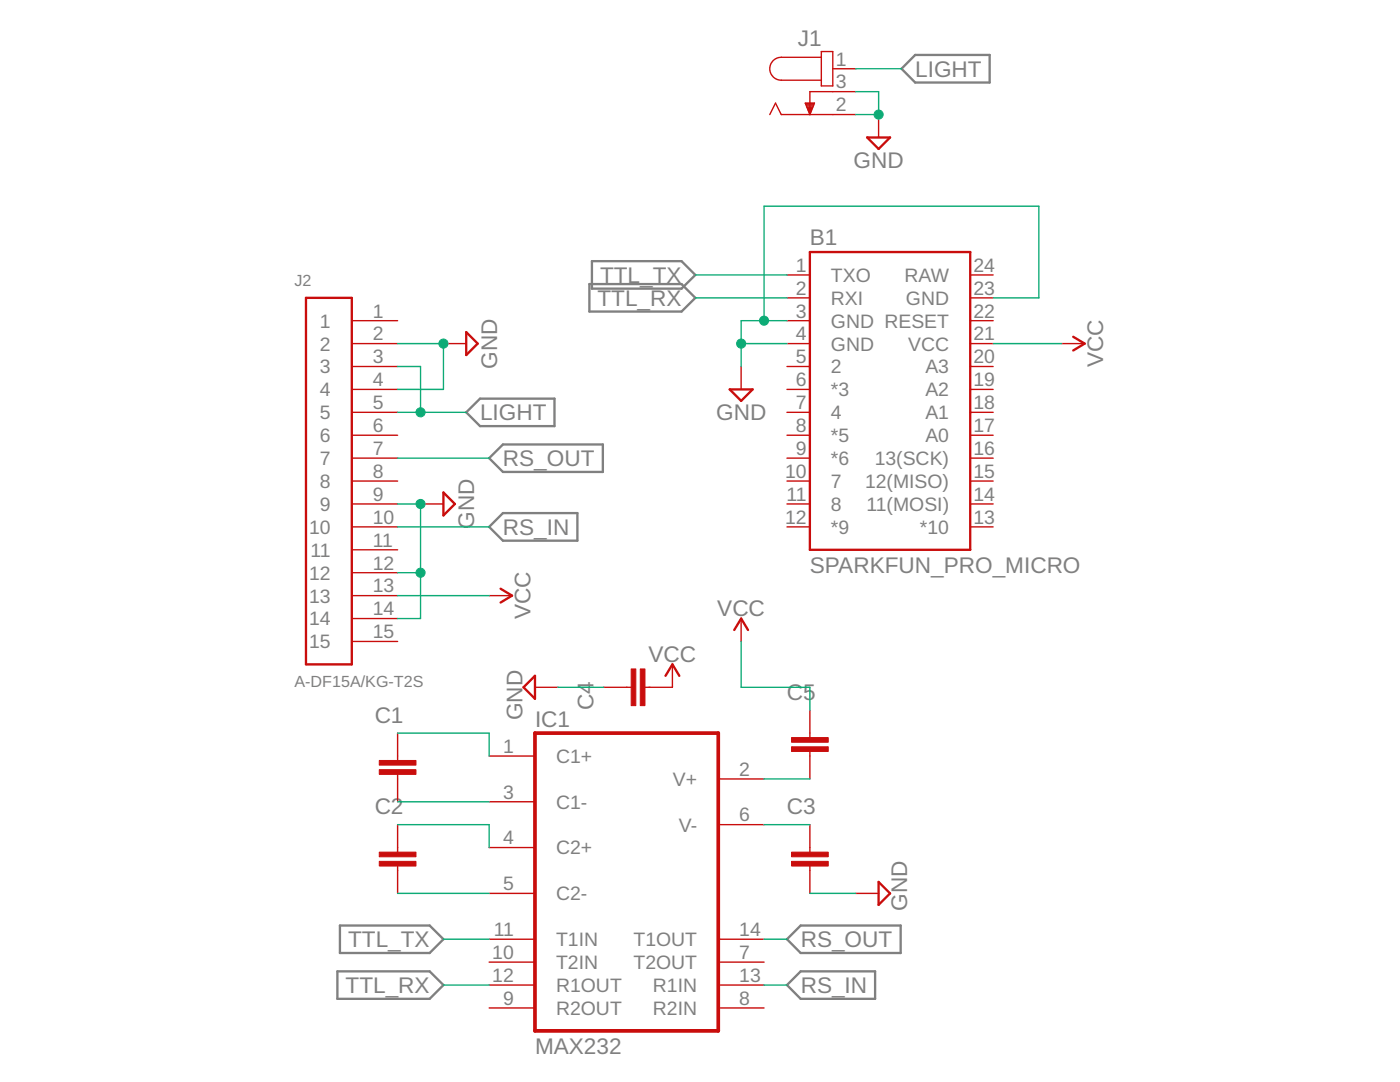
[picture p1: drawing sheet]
<?xml version="1.0" encoding="utf-8"?>
<!DOCTYPE eagle SYSTEM "eagle.dtd">
<!--
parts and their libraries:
SparkFun-PowerSymbols: Licensing: Creative Commons ShareAlike 4.0 International - https://creativecommons.org/licenses/by-sa/4.0
Wurth_Connectors_WR-DC: Copyright: Würth Elektronik
-->
<eagle version="9.5.2">
<drawing>
<settings>
<setting alwaysvectorfont="no"/>
<setting verticaltext="up"/>
</settings>
<grid distance="0.1" unitdist="inch" unit="inch" style="lines" multiple="1" display="no" altdistance="0.01" altunitdist="inch" altunit="inch"/>
<schematic xreflabel="%F%N/%S.%C%R" xrefpart="/%S.%C%R">
<libraries>
<library name="D-Sub Connectors">
<symbols>
<symbol name="A-DF15A/KG-T2S">
<pin name="1" x="7.62" y="17.78" length="middle" direction="pas" rot="R180"/>
<pin name="2" x="7.62" y="15.24" length="middle" direction="pas" rot="R180"/>
<pin name="3" x="7.62" y="12.7" length="middle" direction="pas" rot="R180"/>
<pin name="4" x="7.62" y="10.16" length="middle" direction="pas" rot="R180"/>
<pin name="5" x="7.62" y="7.62" length="middle" direction="pas" rot="R180"/>
<pin name="6" x="7.62" y="5.08" length="middle" direction="pas" rot="R180"/>
<pin name="7" x="7.62" y="2.54" length="middle" direction="pas" rot="R180"/>
<pin name="8" x="7.62" y="0" length="middle" direction="pas" rot="R180"/>
<pin name="9" x="7.62" y="-2.54" length="middle" direction="pas" rot="R180"/>
<pin name="10" x="7.62" y="-5.08" length="middle" direction="pas" rot="R180"/>
<pin name="11" x="7.62" y="-7.62" length="middle" direction="pas" rot="R180"/>
<pin name="12" x="7.62" y="-10.16" length="middle" direction="pas" rot="R180"/>
<pin name="13" x="7.62" y="-12.7" length="middle" direction="pas" rot="R180"/>
<pin name="14" x="7.62" y="-15.24" length="middle" direction="pas" rot="R180"/>
<pin name="15" x="7.62" y="-17.78" length="middle" direction="pas" rot="R180"/>
<wire x1="2.54" y1="20.32" x2="2.54" y2="-20.32" width="0.254" layer="94"/>
<wire x1="2.54" y1="-20.32" x2="-2.54" y2="-20.32" width="0.254" layer="94"/>
<wire x1="-2.54" y1="-20.32" x2="-2.54" y2="20.32" width="0.254" layer="94"/>
<wire x1="-2.54" y1="20.32" x2="2.54" y2="20.32" width="0.254" layer="94"/>
<text x="-3.81" y="21.59" size="1.27" layer="95">&gt;NAME</text>
<text x="-3.81" y="-22.86" size="1.27" layer="96">&gt;VALUE</text>
</symbol>
</symbols>
<devicesets>
<deviceset name="A-DF15A/KG-T2S" prefix="J">
<gates>
<gate name="G$1" symbol="A-DF15A/KG-T2S" x="0" y="0"/>
</gates>
<devices>
<device name="" package="A-DF15A/KG-T2S">
<connects>
<connect gate="G$1" pin="1" pad="1"/>
<connect gate="G$1" pin="10" pad="10"/>
<connect gate="G$1" pin="11" pad="11"/>
<connect gate="G$1" pin="12" pad="12"/>
<connect gate="G$1" pin="13" pad="13"/>
<connect gate="G$1" pin="14" pad="14"/>
<connect gate="G$1" pin="15" pad="15"/>
<connect gate="G$1" pin="2" pad="2"/>
<connect gate="G$1" pin="3" pad="3"/>
<connect gate="G$1" pin="4" pad="4"/>
<connect gate="G$1" pin="5" pad="5"/>
<connect gate="G$1" pin="6" pad="6"/>
<connect gate="G$1" pin="7" pad="7"/>
<connect gate="G$1" pin="8" pad="8"/>
<connect gate="G$1" pin="9" pad="9"/>
</connects>
<package3dinstances>
<package3dinstance package3d_urn="urn:adsk.eagle:package:11705758/6"/>
</package3dinstances>
<technologies>
<technology name="">
<attribute name="CREATED_BY" value="PCBLayout.com" constant="no"/>
<attribute name="DIGI_KEY_PART_NUMBER" value="AE10929-ND"/>
<attribute name="MANUFACTURER" value="Assmann WSW Components" constant="no"/>
<attribute name="MPN" value="A-DF 15 A/KG-T2S" constant="no"/>
</technology>
</technologies>
</device>
</devices>
</deviceset>
</devicesets>
</library>
<library name="maxim">
<symbols>
<symbol name="MAX232">
<wire x1="-10.16" y1="15.24" x2="10.16" y2="15.24" width="0.4064" layer="94"/>
<wire x1="10.16" y1="-17.78" x2="10.16" y2="15.24" width="0.4064" layer="94"/>
<wire x1="10.16" y1="-17.78" x2="-10.16" y2="-17.78" width="0.4064" layer="94"/>
<wire x1="-10.16" y1="15.24" x2="-10.16" y2="-17.78" width="0.4064" layer="94"/>
<text x="-10.16" y="15.875" size="1.778" layer="95">&gt;NAME</text>
<text x="-10.16" y="-20.32" size="1.778" layer="96">&gt;VALUE</text>
<pin name="C1+" x="-15.24" y="12.7" length="middle"/>
<pin name="C1-" x="-15.24" y="7.62" length="middle"/>
<pin name="C2+" x="-15.24" y="2.54" length="middle"/>
<pin name="C2-" x="-15.24" y="-2.54" length="middle"/>
<pin name="T1IN" x="-15.24" y="-7.62" length="middle" direction="in"/>
<pin name="T2IN" x="-15.24" y="-10.16" length="middle" direction="in"/>
<pin name="R1OUT" x="-15.24" y="-12.7" length="middle" direction="out"/>
<pin name="R2OUT" x="-15.24" y="-15.24" length="middle" direction="out"/>
<pin name="V+" x="15.24" y="10.16" length="middle" rot="R180"/>
<pin name="V-" x="15.24" y="5.08" length="middle" rot="R180"/>
<pin name="T1OUT" x="15.24" y="-7.62" length="middle" direction="out" rot="R180"/>
<pin name="T2OUT" x="15.24" y="-10.16" length="middle" direction="out" rot="R180"/>
<pin name="R1IN" x="15.24" y="-12.7" length="middle" direction="in" rot="R180"/>
<pin name="R2IN" x="15.24" y="-15.24" length="middle" direction="in" rot="R180"/>
</symbol>
<symbol name="VCC-GND">
<text x="1.524" y="-5.08" size="1.016" layer="95" rot="R90">GND</text>
<text x="1.524" y="2.54" size="1.016" layer="95" rot="R90">VCC</text>
<text x="-0.762" y="-0.762" size="1.778" layer="95">&gt;NAME</text>
<pin name="VCC" x="0" y="7.62" visible="pad" length="middle" direction="pwr" rot="R270"/>
<pin name="GND" x="0" y="-7.62" visible="pad" length="middle" direction="pwr" rot="R90"/>
</symbol>
</symbols>
<devicesets>
<deviceset name="MAX232" prefix="IC">
<gates>
<gate name="G$1" symbol="MAX232" x="0" y="0"/>
<gate name="P" symbol="VCC-GND" x="25.4" y="-5.08" addlevel="request"/>
</gates>
<devices>
<device name="" package="DIL16">
<connects>
<connect gate="G$1" pin="C1+" pad="1"/>
<connect gate="G$1" pin="C1-" pad="3"/>
<connect gate="G$1" pin="C2+" pad="4"/>
<connect gate="G$1" pin="C2-" pad="5"/>
<connect gate="G$1" pin="R1IN" pad="13"/>
<connect gate="G$1" pin="R1OUT" pad="12"/>
<connect gate="G$1" pin="R2IN" pad="8"/>
<connect gate="G$1" pin="R2OUT" pad="9"/>
<connect gate="G$1" pin="T1IN" pad="11"/>
<connect gate="G$1" pin="T1OUT" pad="14"/>
<connect gate="G$1" pin="T2IN" pad="10"/>
<connect gate="G$1" pin="T2OUT" pad="7"/>
<connect gate="G$1" pin="V+" pad="2"/>
<connect gate="G$1" pin="V-" pad="6"/>
<connect gate="P" pin="GND" pad="15"/>
<connect gate="P" pin="VCC" pad="16"/>
</connects>
<package3dinstances>
<package3dinstance package3d_urn="urn:adsk.eagle:package:922/2"/>
</package3dinstances>
<technologies>
<technology name="">
<attribute name="MF" value="MAXIM" constant="no"/>
<attribute name="MPN" value="MAX232ACPE+" constant="no"/>
<attribute name="OC_FARNELL" value="9723773" constant="no"/>
<attribute name="OC_NEWARK" value="68K4544" constant="no"/>
<attribute name="POPULARITY" value="0" constant="no"/>
</technology>
</technologies>
</device>
</devices>
</deviceset>
</devicesets>
</library>
<library name="Resistor_Capacitor">
<symbols>
<symbol name="C-EU">
<wire x1="0" y1="0" x2="0" y2="-0.508" width="0.1524" layer="94"/>
<wire x1="0" y1="-2.54" x2="0" y2="-2.032" width="0.1524" layer="94"/>
<text x="-2.54" y="3.683" size="1.778" layer="95">&gt;NAME</text>
<text x="-3.302" y="-8.001" size="1.778" layer="96">&gt;VALUE</text>
<rectangle x1="-2.032" y1="-2.032" x2="2.032" y2="-1.524" layer="94"/>
<rectangle x1="-2.032" y1="-1.016" x2="2.032" y2="-0.508" layer="94"/>
<pin name="1" x="0" y="2.54" visible="off" length="short" direction="pas" rot="R270"/>
<pin name="2" x="0" y="-5.08" visible="off" length="short" direction="pas" rot="R90"/>
</symbol>
</symbols>
<devicesets>
<deviceset name="CC0805KRX7R9BB104" prefix="C">
<gates>
<gate name="G$1" symbol="C-EU" x="0" y="0"/>
</gates>
<devices>
<device name="" package="CAP_0805">
<connects>
<connect gate="G$1" pin="1" pad="1"/>
<connect gate="G$1" pin="2" pad="2"/>
</connects>
<package3dinstances>
<package3dinstance package3d_urn="urn:adsk.eagle:package:10872908/4"/>
</package3dinstances>
<technologies>
<technology name="">
<attribute name="CREATED_BY" value="PCBLayout.com" constant="no"/>
<attribute name="DIGIKEY_PART_NUMBER" value="311-1140-2-ND" constant="no"/>
<attribute name="MANUFACTURER" value="Yageo" constant="no"/>
<attribute name="MPN" value="CC0805KRX7R9BB104" constant="no"/>
<attribute name="PACKAGE" value="SMD 0805" constant="no"/>
</technology>
</technologies>
</device>
</devices>
</deviceset>
</devicesets>
</library>
<library name="SparkFun-PowerSymbols">
<symbols>
<symbol name="VCC">
<wire x1="0.762" y1="1.27" x2="0" y2="2.54" width="0.254" layer="94"/>
<wire x1="0" y1="2.54" x2="-0.762" y2="1.27" width="0.254" layer="94"/>
<pin name="VCC" x="0" y="0" visible="off" length="short" direction="sup" rot="R90"/>
<text x="0" y="2.794" size="1.778" layer="96" align="bottom-center">&gt;VALUE</text>
</symbol>
</symbols>
<devicesets>
<deviceset name="VCC" prefix="SUPPLY">
<gates>
<gate name="G$1" symbol="VCC" x="0" y="0"/>
</gates>
<devices>
<device name="">
<technologies>
<technology name=""/>
</technologies>
</device>
</devices>
</deviceset>
</devicesets>
</library>
<library name="Power_Symbols">
<symbols>
<symbol name="GND">
<wire x1="-1.27" y1="0" x2="1.27" y2="0" width="0.254" layer="94"/>
<wire x1="1.27" y1="0" x2="0" y2="-1.27" width="0.254" layer="94"/>
<wire x1="0" y1="-1.27" x2="-1.27" y2="0" width="0.254" layer="94"/>
<text x="0" y="-2.54" size="1.778" layer="96" align="center">&gt;VALUE</text>
<pin name="GND" x="0" y="2.54" visible="off" length="short" direction="sup" rot="R270"/>
</symbol>
</symbols>
<devicesets>
<deviceset name="GND" prefix="SUPPLY">
<gates>
<gate name="G$1" symbol="GND" x="0" y="0"/>
</gates>
<devices>
<device name="">
<technologies>
<technology name="">
<attribute name="CATEGORY" value="Supply" constant="no"/>
<attribute name="VALUE" value="GND" constant="no"/>
</technology>
</technologies>
</device>
</devices>
</deviceset>
</devicesets>
</library>
<library name="Wurth_Connectors_WR-DC">
<symbols>
<symbol name="WR-DC">
<pin name="1" x="5.08" y="0" visible="pad" length="short" direction="pas" rot="R180"/>
<pin name="2" x="5.08" y="-5.08" visible="pad" length="short" direction="pas" rot="R180"/>
<pin name="3" x="5.08" y="-2.54" visible="pad" length="short" direction="pas" rot="R180"/>
<wire x1="-3.175" y1="-1.27" x2="-3.175" y2="1.27" width="0.1524" layer="94" curve="-180"/>
<wire x1="-3.175" y1="1.27" x2="1.27" y2="1.27" width="0.1524" layer="94"/>
<wire x1="1.27" y1="1.27" x2="1.27" y2="-1.27" width="0.1524" layer="94"/>
<wire x1="1.27" y1="-1.27" x2="-3.175" y2="-1.27" width="0.1524" layer="94"/>
<wire x1="1.27" y1="-1.27" x2="1.27" y2="-1.905" width="0.1524" layer="94"/>
<wire x1="1.27" y1="-1.905" x2="2.54" y2="-1.905" width="0.1524" layer="94"/>
<wire x1="2.54" y1="-1.905" x2="2.54" y2="1.905" width="0.1524" layer="94"/>
<wire x1="2.54" y1="1.905" x2="1.27" y2="1.905" width="0.1524" layer="94"/>
<wire x1="1.27" y1="1.905" x2="1.27" y2="1.27" width="0.1524" layer="94"/>
<wire x1="0" y1="-5.08" x2="-3.175" y2="-5.08" width="0.1524" layer="94"/>
<wire x1="-3.175" y1="-5.08" x2="-3.81" y2="-3.81" width="0.1524" layer="94"/>
<wire x1="-3.81" y1="-3.81" x2="-4.445" y2="-5.08" width="0.1524" layer="94"/>
<wire x1="0" y1="-2.54" x2="0" y2="-5.08" width="0.1524" layer="94"/>
<wire x1="2.54" y1="-5.08" x2="0" y2="-5.08" width="0.1524" layer="94"/>
<wire x1="0" y1="-2.54" x2="2.54" y2="-2.54" width="0.1524" layer="94"/>
<text x="0" y="2.54" size="1.778" layer="95" align="bottom-center">&gt;NAME</text>
<text x="-5.08" y="-7.62" size="1.778" layer="96">&gt;VALUE</text>
<polygon width="0.1524" layer="94">
<vertex x="0" y="-5.08"/>
<vertex x="-0.508" y="-3.81"/>
<vertex x="0.508" y="-3.81"/>
</polygon>
</symbol>
</symbols>
<devicesets>
<deviceset name="694108301002" prefix="J" uservalue="yes">
<gates>
<gate name="G$1" symbol="WR-DC" x="0" y="0"/>
</gates>
<devices>
<device name="" package="694108301002">
<connects>
<connect gate="G$1" pin="1" pad="1"/>
<connect gate="G$1" pin="2" pad="2"/>
<connect gate="G$1" pin="3" pad="3"/>
</connects>
<package3dinstances>
<package3dinstance package3d_urn="urn:adsk.eagle:package:14886052/2"/>
</package3dinstances>
<technologies>
<technology name="">
<attribute name="DATASHEET-URL" value="https://katalog.we-online.com/em/datasheet/694108301002.pdf" constant="no"/>
<attribute name="IR" value="5A" constant="no"/>
<attribute name="MOUNT" value="THT" constant="no"/>
<attribute name="PART-NUMBER" value=" 694108301002 " constant="no"/>
<attribute name="TYPE" value="Right Angled" constant="no"/>
<attribute name="WORKING-VOLTAGE" value="30V(AC)" constant="no"/>
</technology>
</technologies>
</device>
</devices>
</deviceset>
</devicesets>
</library>
<library name="SparkFun-Boards">
<symbols>
<symbol name="SPARKFUN_PRO_MICRO">
<wire x1="-7.62" y1="17.78" x2="-7.62" y2="-15.24" width="0.254" layer="94"/>
<wire x1="10.16" y1="-15.24" x2="10.16" y2="17.78" width="0.254" layer="94"/>
<wire x1="10.16" y1="17.78" x2="-7.62" y2="17.78" width="0.254" layer="94"/>
<wire x1="-7.62" y1="-15.24" x2="10.16" y2="-15.24" width="0.254" layer="94"/>
<text x="-7.62" y="18.542" size="1.778" layer="95">&gt;NAME</text>
<text x="-7.62" y="-17.78" size="1.778" layer="96">&gt;VALUE</text>
<pin name="2" x="-10.16" y="5.08" length="short"/>
<pin name="*3" x="-10.16" y="2.54" length="short"/>
<pin name="4" x="-10.16" y="0" length="short"/>
<pin name="*5" x="-10.16" y="-2.54" length="short"/>
<pin name="*6" x="-10.16" y="-5.08" length="short"/>
<pin name="7" x="-10.16" y="-7.62" length="short"/>
<pin name="8" x="-10.16" y="-10.16" length="short"/>
<pin name="*9" x="-10.16" y="-12.7" length="short"/>
<pin name="*10" x="12.7" y="-12.7" length="short" rot="R180"/>
<pin name="11(MOSI)" x="12.7" y="-10.16" length="short" rot="R180"/>
<pin name="12(MISO)" x="12.7" y="-7.62" length="short" rot="R180"/>
<pin name="13(SCK)" x="12.7" y="-5.08" length="short" rot="R180"/>
<pin name="A0" x="12.7" y="-2.54" length="short" rot="R180"/>
<pin name="A1" x="12.7" y="0" length="short" rot="R180"/>
<pin name="A2" x="12.7" y="2.54" length="short" rot="R180"/>
<pin name="A3" x="12.7" y="5.08" length="short" rot="R180"/>
<pin name="GND" x="-10.16" y="7.62" length="short" direction="pwr"/>
<pin name="GND@2" x="12.7" y="12.7" length="short" direction="pwr" rot="R180"/>
<pin name="RAW" x="12.7" y="15.24" length="short" direction="pwr" rot="R180"/>
<pin name="GND@1" x="-10.16" y="10.16" length="short" direction="pwr"/>
<pin name="RESET" x="12.7" y="10.16" length="short" rot="R180"/>
<pin name="RXI" x="-10.16" y="12.7" length="short"/>
<pin name="TXO" x="-10.16" y="15.24" length="short"/>
<pin name="VCC" x="12.7" y="7.62" length="short" direction="pwr" rot="R180"/>
</symbol>
</symbols>
<devicesets>
<deviceset name="SPARKFUN_PRO_MICRO" prefix="B">
<gates>
<gate name="G$1" symbol="SPARKFUN_PRO_MICRO" x="0" y="2.54"/>
</gates>
<devices>
<device name="" package="SPARKFUN_PRO_MICRO">
<connects>
<connect gate="G$1" pin="*10" pad="13"/>
<connect gate="G$1" pin="*3" pad="6"/>
<connect gate="G$1" pin="*5" pad="8"/>
<connect gate="G$1" pin="*6" pad="9"/>
<connect gate="G$1" pin="*9" pad="12"/>
<connect gate="G$1" pin="11(MOSI)" pad="14"/>
<connect gate="G$1" pin="12(MISO)" pad="15"/>
<connect gate="G$1" pin="13(SCK)" pad="16"/>
<connect gate="G$1" pin="2" pad="5"/>
<connect gate="G$1" pin="4" pad="7"/>
<connect gate="G$1" pin="7" pad="10"/>
<connect gate="G$1" pin="8" pad="11"/>
<connect gate="G$1" pin="A0" pad="17"/>
<connect gate="G$1" pin="A1" pad="18"/>
<connect gate="G$1" pin="A2" pad="19"/>
<connect gate="G$1" pin="A3" pad="20"/>
<connect gate="G$1" pin="GND" pad="4"/>
<connect gate="G$1" pin="GND@1" pad="3"/>
<connect gate="G$1" pin="GND@2" pad="23"/>
<connect gate="G$1" pin="RAW" pad="24"/>
<connect gate="G$1" pin="RESET" pad="22"/>
<connect gate="G$1" pin="RXI" pad="2"/>
<connect gate="G$1" pin="TXO" pad="1"/>
<connect gate="G$1" pin="VCC" pad="21"/>
</connects>
<package3dinstances>
<package3dinstance package3d_urn="urn:adsk.eagle:package:37326/1"/>
</package3dinstances>
<technologies>
<technology name=""/>
</technologies>
</device>
</devices>
</deviceset>
</devicesets>
</library>
</libraries>
<attributes>
</attributes>
<variantdefs>
</variantdefs>
<classes>
<class number="0" name="default" width="0" drill="0">
</class>
</classes>
<parts>
<part name="J2" library="D-Sub Connectors" deviceset="A-DF15A/KG-T2S" device="" package3d_urn="urn:adsk.eagle:package:11705758/6"/>
<part name="IC1" library="maxim" deviceset="MAX232" device="" package3d_urn="urn:adsk.eagle:package:922/2"/>
<part name="C1" library="Resistor_Capacitor" deviceset="CC0805KRX7R9BB104" device="" package3d_urn="urn:adsk.eagle:package:10872908/4"/>
<part name="C2" library="Resistor_Capacitor" deviceset="CC0805KRX7R9BB104" device="" package3d_urn="urn:adsk.eagle:package:10872908/4"/>
<part name="C3" library="Resistor_Capacitor" deviceset="CC0805KRX7R9BB104" device="" package3d_urn="urn:adsk.eagle:package:10872908/4"/>
<part name="C4" library="Resistor_Capacitor" deviceset="CC0805KRX7R9BB104" device="" package3d_urn="urn:adsk.eagle:package:10872908/4"/>
<part name="C5" library="Resistor_Capacitor" deviceset="CC0805KRX7R9BB104" device="" package3d_urn="urn:adsk.eagle:package:10872908/4"/>
<part name="SUPPLY1" library="SparkFun-PowerSymbols" deviceset="VCC" device=""/>
<part name="SUPPLY2" library="Power_Symbols" deviceset="GND" device="" value="GND"/>
<part name="SUPPLY3" library="Power_Symbols" deviceset="GND" device="" value="GND"/>
<part name="SUPPLY13" library="SparkFun-PowerSymbols" deviceset="VCC" device=""/>
<part name="SUPPLY14" library="Power_Symbols" deviceset="GND" device="" value="GND"/>
<part name="SUPPLY15" library="Power_Symbols" deviceset="GND" device="" value="GND"/>
<part name="J1" library="Wurth_Connectors_WR-DC" deviceset="694108301002" device="" package3d_urn="urn:adsk.eagle:package:14886052/2"/>
<part name="SUPPLY16" library="Power_Symbols" deviceset="GND" device="" value="GND"/>
<part name="B1" library="SparkFun-Boards" deviceset="SPARKFUN_PRO_MICRO" device="" package3d_urn="urn:adsk.eagle:package:37326/1"/>
<part name="SUPPLY17" library="Power_Symbols" deviceset="GND" device="" value="GND"/>
<part name="SUPPLY18" library="SparkFun-PowerSymbols" deviceset="VCC" device=""/>
<part name="SUPPLY4" library="SparkFun-PowerSymbols" deviceset="VCC" device=""/>
</parts>
<sheets>
<sheet>
<plain>
</plain>
<instances>
<instance part="J2" gate="G$1" x="15.24" y="60.96" smashed="yes">
<attribute name="NAME" x="11.43" y="82.55" size="1.27" layer="95"/>
<attribute name="VALUE" x="11.43" y="38.1" size="1.27" layer="96"/>
</instance>
<instance part="IC1" gate="G$1" x="48.26" y="17.78" smashed="yes">
<attribute name="NAME" x="38.1" y="33.655" size="1.778" layer="95"/>
<attribute name="VALUE" x="38.1" y="-2.54" size="1.778" layer="96"/>
</instance>
<instance part="C1" gate="G$1" x="22.86" y="30.48" smashed="yes">
<attribute name="NAME" x="20.32" y="34.163" size="1.778" layer="95"/>
</instance>
<instance part="C2" gate="G$1" x="22.86" y="20.32" smashed="yes">
<attribute name="NAME" x="20.32" y="24.003" size="1.778" layer="95"/>
</instance>
<instance part="C3" gate="G$1" x="68.58" y="20.32" smashed="yes">
<attribute name="NAME" x="66.04" y="24.003" size="1.778" layer="95"/>
</instance>
<instance part="C4" gate="G$1" x="48.26" y="38.1" smashed="yes" rot="R90">
<attribute name="NAME" x="44.577" y="35.56" size="1.778" layer="95" rot="R90"/>
</instance>
<instance part="C5" gate="G$1" x="68.58" y="33.02" smashed="yes">
<attribute name="NAME" x="66.04" y="36.703" size="1.778" layer="95"/>
</instance>
<instance part="SUPPLY1" gate="G$1" x="60.96" y="43.18" smashed="yes">
<attribute name="VALUE" x="60.96" y="45.974" size="1.778" layer="96" align="bottom-center"/>
</instance>
<instance part="SUPPLY2" gate="G$1" x="38.1" y="38.1" smashed="yes" rot="R270">
<attribute name="VALUE" x="34.925" y="40.005" size="1.778" layer="96" rot="R270"/>
</instance>
<instance part="SUPPLY3" gate="G$1" x="76.2" y="15.24" smashed="yes" rot="R90">
<attribute name="VALUE" x="79.375" y="13.335" size="1.778" layer="96" rot="R90"/>
</instance>
<instance part="SUPPLY13" gate="G$1" x="33.02" y="48.26" smashed="yes" rot="R270">
<attribute name="VALUE" x="35.814" y="48.26" size="1.778" layer="96" rot="R270" align="bottom-center"/>
</instance>
<instance part="SUPPLY14" gate="G$1" x="27.94" y="58.42" smashed="yes" rot="R90">
<attribute name="VALUE" x="30.48" y="58.42" size="1.778" layer="96" rot="R90" align="center"/>
</instance>
<instance part="SUPPLY15" gate="G$1" x="30.48" y="76.2" smashed="yes" rot="R90">
<attribute name="VALUE" x="33.02" y="76.2" size="1.778" layer="96" rot="R90" align="center"/>
</instance>
<instance part="J1" gate="G$1" x="68.58" y="106.68" smashed="yes">
<attribute name="NAME" x="68.58" y="109.22" size="1.778" layer="95" align="bottom-center"/>
<attribute name="VALUE" x="63.5" y="99.06" size="1.778" layer="96"/>
</instance>
<instance part="SUPPLY16" gate="G$1" x="76.2" y="99.06" smashed="yes">
<attribute name="VALUE" x="76.2" y="96.52" size="1.778" layer="96" align="center"/>
</instance>
<instance part="B1" gate="G$1" x="76.2" y="68.58" smashed="yes">
<attribute name="NAME" x="68.58" y="87.122" size="1.778" layer="95"/>
<attribute name="VALUE" x="68.58" y="50.8" size="1.778" layer="96"/>
</instance>
<instance part="SUPPLY17" gate="G$1" x="60.96" y="71.12" smashed="yes">
<attribute name="VALUE" x="60.96" y="68.58" size="1.778" layer="96" align="center"/>
</instance>
<instance part="SUPPLY18" gate="G$1" x="96.52" y="76.2" smashed="yes" rot="R270">
<attribute name="VALUE" x="99.314" y="76.2" size="1.778" layer="96" rot="R270" align="bottom-center"/>
</instance>
<instance part="SUPPLY4" gate="G$1" x="53.34" y="38.1" smashed="yes">
<attribute name="VALUE" x="53.34" y="40.894" size="1.778" layer="96" align="bottom-center"/>
</instance>
</instances>
<busses>
</busses>
<nets>
<net name="RS_IN" class="0">
<segment>
<pinref part="J2" gate="G$1" pin="10"/>
<wire x1="22.86" y1="55.88" x2="33.02" y2="55.88" width="0.1524" layer="91"/>
<label x="33.02" y="55.88" size="1.778" layer="95" xref="yes"/>
</segment>
<segment>
<pinref part="IC1" gate="G$1" pin="R1IN"/>
<wire x1="63.5" y1="5.08" x2="66.04" y2="5.08" width="0.1524" layer="91"/>
<label x="66.04" y="5.08" size="1.778" layer="95" xref="yes"/>
</segment>
</net>
<net name="N$1" class="0">
<segment>
<pinref part="IC1" gate="G$1" pin="C1-"/>
<wire x1="22.86" y1="25.4" x2="33.02" y2="25.4" width="0.1524" layer="91"/>
<pinref part="C1" gate="G$1" pin="2"/>
</segment>
</net>
<net name="N$2" class="0">
<segment>
<pinref part="IC1" gate="G$1" pin="C2+"/>
<wire x1="22.86" y1="22.86" x2="33.02" y2="22.86" width="0.1524" layer="91"/>
<wire x1="33.02" y1="22.86" x2="33.02" y2="20.32" width="0.1524" layer="91"/>
<pinref part="C2" gate="G$1" pin="1"/>
</segment>
</net>
<net name="N$3" class="0">
<segment>
<pinref part="IC1" gate="G$1" pin="C2-"/>
<wire x1="22.86" y1="15.24" x2="33.02" y2="15.24" width="0.1524" layer="91"/>
<pinref part="C2" gate="G$1" pin="2"/>
</segment>
</net>
<net name="N$4" class="0">
<segment>
<pinref part="IC1" gate="G$1" pin="C1+"/>
<wire x1="33.02" y1="30.48" x2="33.02" y2="33.02" width="0.1524" layer="91"/>
<wire x1="33.02" y1="33.02" x2="22.86" y2="33.02" width="0.1524" layer="91"/>
<pinref part="C1" gate="G$1" pin="1"/>
</segment>
</net>
<net name="N$5" class="0">
<segment>
<pinref part="IC1" gate="G$1" pin="V+"/>
<pinref part="C5" gate="G$1" pin="2"/>
<wire x1="63.5" y1="27.94" x2="68.58" y2="27.94" width="0.1524" layer="91"/>
</segment>
</net>
<net name="N$6" class="0">
<segment>
<pinref part="IC1" gate="G$1" pin="V-"/>
<pinref part="C3" gate="G$1" pin="1"/>
<wire x1="63.5" y1="22.86" x2="68.58" y2="22.86" width="0.1524" layer="91"/>
</segment>
</net>
<net name="VCC" class="0">
<segment>
<pinref part="C5" gate="G$1" pin="1"/>
<wire x1="68.58" y1="35.56" x2="68.58" y2="38.1" width="0.1524" layer="91"/>
<wire x1="68.58" y1="38.1" x2="60.96" y2="38.1" width="0.1524" layer="91"/>
<pinref part="SUPPLY1" gate="G$1" pin="VCC"/>
<wire x1="60.96" y1="38.1" x2="60.96" y2="43.18" width="0.1524" layer="91"/>
</segment>
<segment>
<pinref part="J2" gate="G$1" pin="13"/>
<wire x1="22.86" y1="48.26" x2="33.02" y2="48.26" width="0.1524" layer="91"/>
<pinref part="SUPPLY13" gate="G$1" pin="VCC"/>
</segment>
<segment>
<pinref part="B1" gate="G$1" pin="VCC"/>
<pinref part="SUPPLY18" gate="G$1" pin="VCC"/>
<wire x1="88.9" y1="76.2" x2="96.52" y2="76.2" width="0.1524" layer="91"/>
</segment>
<segment>
<pinref part="C4" gate="G$1" pin="2"/>
<pinref part="SUPPLY4" gate="G$1" pin="VCC"/>
</segment>
</net>
<net name="GND" class="0">
<segment>
<pinref part="C4" gate="G$1" pin="1"/>
<pinref part="SUPPLY2" gate="G$1" pin="GND"/>
<wire x1="45.72" y1="38.1" x2="40.64" y2="38.1" width="0.1524" layer="91"/>
</segment>
<segment>
<pinref part="C3" gate="G$1" pin="2"/>
<pinref part="SUPPLY3" gate="G$1" pin="GND"/>
<wire x1="68.58" y1="15.24" x2="73.66" y2="15.24" width="0.1524" layer="91"/>
</segment>
<segment>
<pinref part="J2" gate="G$1" pin="9"/>
<wire x1="22.86" y1="58.42" x2="25.4" y2="58.42" width="0.1524" layer="91"/>
<pinref part="J2" gate="G$1" pin="12"/>
<wire x1="25.4" y1="58.42" x2="25.4" y2="50.8" width="0.1524" layer="91"/>
<wire x1="25.4" y1="50.8" x2="22.86" y2="50.8" width="0.1524" layer="91"/>
<pinref part="J2" gate="G$1" pin="14"/>
<wire x1="25.4" y1="50.8" x2="25.4" y2="45.72" width="0.1524" layer="91"/>
<wire x1="25.4" y1="45.72" x2="22.86" y2="45.72" width="0.1524" layer="91"/>
<junction x="25.4" y="50.8"/>
<pinref part="SUPPLY14" gate="G$1" pin="GND"/>
<junction x="25.4" y="58.42"/>
</segment>
<segment>
<pinref part="J2" gate="G$1" pin="2"/>
<wire x1="22.86" y1="76.2" x2="27.94" y2="76.2" width="0.1524" layer="91"/>
<wire x1="27.94" y1="76.2" x2="27.94" y2="71.12" width="0.1524" layer="91"/>
<pinref part="J2" gate="G$1" pin="4"/>
<wire x1="27.94" y1="71.12" x2="22.86" y2="71.12" width="0.1524" layer="91"/>
<pinref part="SUPPLY15" gate="G$1" pin="GND"/>
<junction x="27.94" y="76.2"/>
</segment>
<segment>
<pinref part="J1" gate="G$1" pin="3"/>
<wire x1="73.66" y1="104.14" x2="76.2" y2="104.14" width="0.1524" layer="91"/>
<wire x1="76.2" y1="104.14" x2="76.2" y2="101.6" width="0.1524" layer="91"/>
<pinref part="J1" gate="G$1" pin="2"/>
<wire x1="76.2" y1="101.6" x2="73.66" y2="101.6" width="0.1524" layer="91"/>
<pinref part="SUPPLY16" gate="G$1" pin="GND"/>
<junction x="76.2" y="101.6"/>
</segment>
<segment>
<pinref part="B1" gate="G$1" pin="GND@1"/>
<pinref part="SUPPLY17" gate="G$1" pin="GND"/>
<wire x1="66.04" y1="78.74" x2="63.5" y2="78.74" width="0.1524" layer="91"/>
<wire x1="63.5" y1="78.74" x2="60.96" y2="78.74" width="0.1524" layer="91"/>
<wire x1="60.96" y1="78.74" x2="60.96" y2="76.2" width="0.1524" layer="91"/>
<pinref part="B1" gate="G$1" pin="GND"/>
<wire x1="60.96" y1="76.2" x2="60.96" y2="73.66" width="0.1524" layer="91"/>
<wire x1="66.04" y1="76.2" x2="60.96" y2="76.2" width="0.1524" layer="91"/>
<junction x="60.96" y="76.2"/>
<wire x1="63.5" y1="78.74" x2="63.5" y2="91.44" width="0.1524" layer="91"/>
<junction x="63.5" y="78.74"/>
<wire x1="63.5" y1="91.44" x2="93.98" y2="91.44" width="0.1524" layer="91"/>
<wire x1="93.98" y1="91.44" x2="93.98" y2="81.28" width="0.1524" layer="91"/>
<pinref part="B1" gate="G$1" pin="GND@2"/>
<wire x1="93.98" y1="81.28" x2="88.9" y2="81.28" width="0.1524" layer="91"/>
</segment>
</net>
<net name="TTL_RX" class="0">
<segment>
<pinref part="IC1" gate="G$1" pin="R1OUT"/>
<wire x1="33.02" y1="5.08" x2="27.94" y2="5.08" width="0.1524" layer="91"/>
<label x="27.94" y="5.08" size="1.778" layer="95" rot="R180" xref="yes"/>
</segment>
<segment>
<pinref part="B1" gate="G$1" pin="RXI"/>
<wire x1="66.04" y1="81.28" x2="55.88" y2="81.28" width="0.1524" layer="91"/>
<label x="55.88" y="81.28" size="1.778" layer="95" rot="R180" xref="yes"/>
</segment>
</net>
<net name="TTL_TX" class="0">
<segment>
<pinref part="IC1" gate="G$1" pin="T1IN"/>
<wire x1="33.02" y1="10.16" x2="27.94" y2="10.16" width="0.1524" layer="91"/>
<label x="27.94" y="10.16" size="1.778" layer="95" rot="R180" xref="yes"/>
</segment>
<segment>
<pinref part="B1" gate="G$1" pin="TXO"/>
<wire x1="66.04" y1="83.82" x2="55.88" y2="83.82" width="0.1524" layer="91"/>
<label x="55.88" y="83.82" size="1.778" layer="95" rot="R180" xref="yes"/>
</segment>
</net>
<net name="RS_OUT" class="0">
<segment>
<pinref part="IC1" gate="G$1" pin="T1OUT"/>
<wire x1="63.5" y1="10.16" x2="66.04" y2="10.16" width="0.1524" layer="91"/>
<label x="66.04" y="10.16" size="1.778" layer="95" xref="yes"/>
</segment>
<segment>
<pinref part="J2" gate="G$1" pin="7"/>
<wire x1="22.86" y1="63.5" x2="33.02" y2="63.5" width="0.1524" layer="91"/>
<label x="33.02" y="63.5" size="1.778" layer="95" xref="yes"/>
</segment>
</net>
<net name="LIGHT" class="0">
<segment>
<pinref part="J2" gate="G$1" pin="3"/>
<wire x1="22.86" y1="73.66" x2="25.4" y2="73.66" width="0.1524" layer="91"/>
<pinref part="J2" gate="G$1" pin="5"/>
<wire x1="25.4" y1="73.66" x2="25.4" y2="68.58" width="0.1524" layer="91"/>
<wire x1="25.4" y1="68.58" x2="22.86" y2="68.58" width="0.1524" layer="91"/>
<wire x1="25.4" y1="68.58" x2="30.48" y2="68.58" width="0.1524" layer="91"/>
<junction x="25.4" y="68.58"/>
<label x="30.48" y="68.58" size="1.778" layer="95" xref="yes"/>
</segment>
<segment>
<pinref part="J1" gate="G$1" pin="1"/>
<wire x1="73.66" y1="106.68" x2="78.74" y2="106.68" width="0.1524" layer="91"/>
<label x="78.74" y="106.68" size="1.778" layer="95" xref="yes"/>
</segment>
</net>
</nets>
</sheet>
</sheets>
</schematic>
</drawing>
<compatibility>
<note version="8.2" severity="warning">
Since Version 8.2, EAGLE supports online libraries. The ids
of those online libraries will not be understood (or retained)
with this version.
</note>
<note version="8.3" severity="warning">
Since Version 8.3, EAGLE supports URNs for individual library
assets (packages, symbols, and devices). The URNs of those assets
will not be understood (or retained) with this version.
</note>
<note version="8.3" severity="warning">
Since Version 8.3, EAGLE supports the association of 3D packages
with devices in libraries, schematics, and board files. Those 3D
packages will not be understood (or retained) with this version.
</note>
</compatibility>
</eagle>
